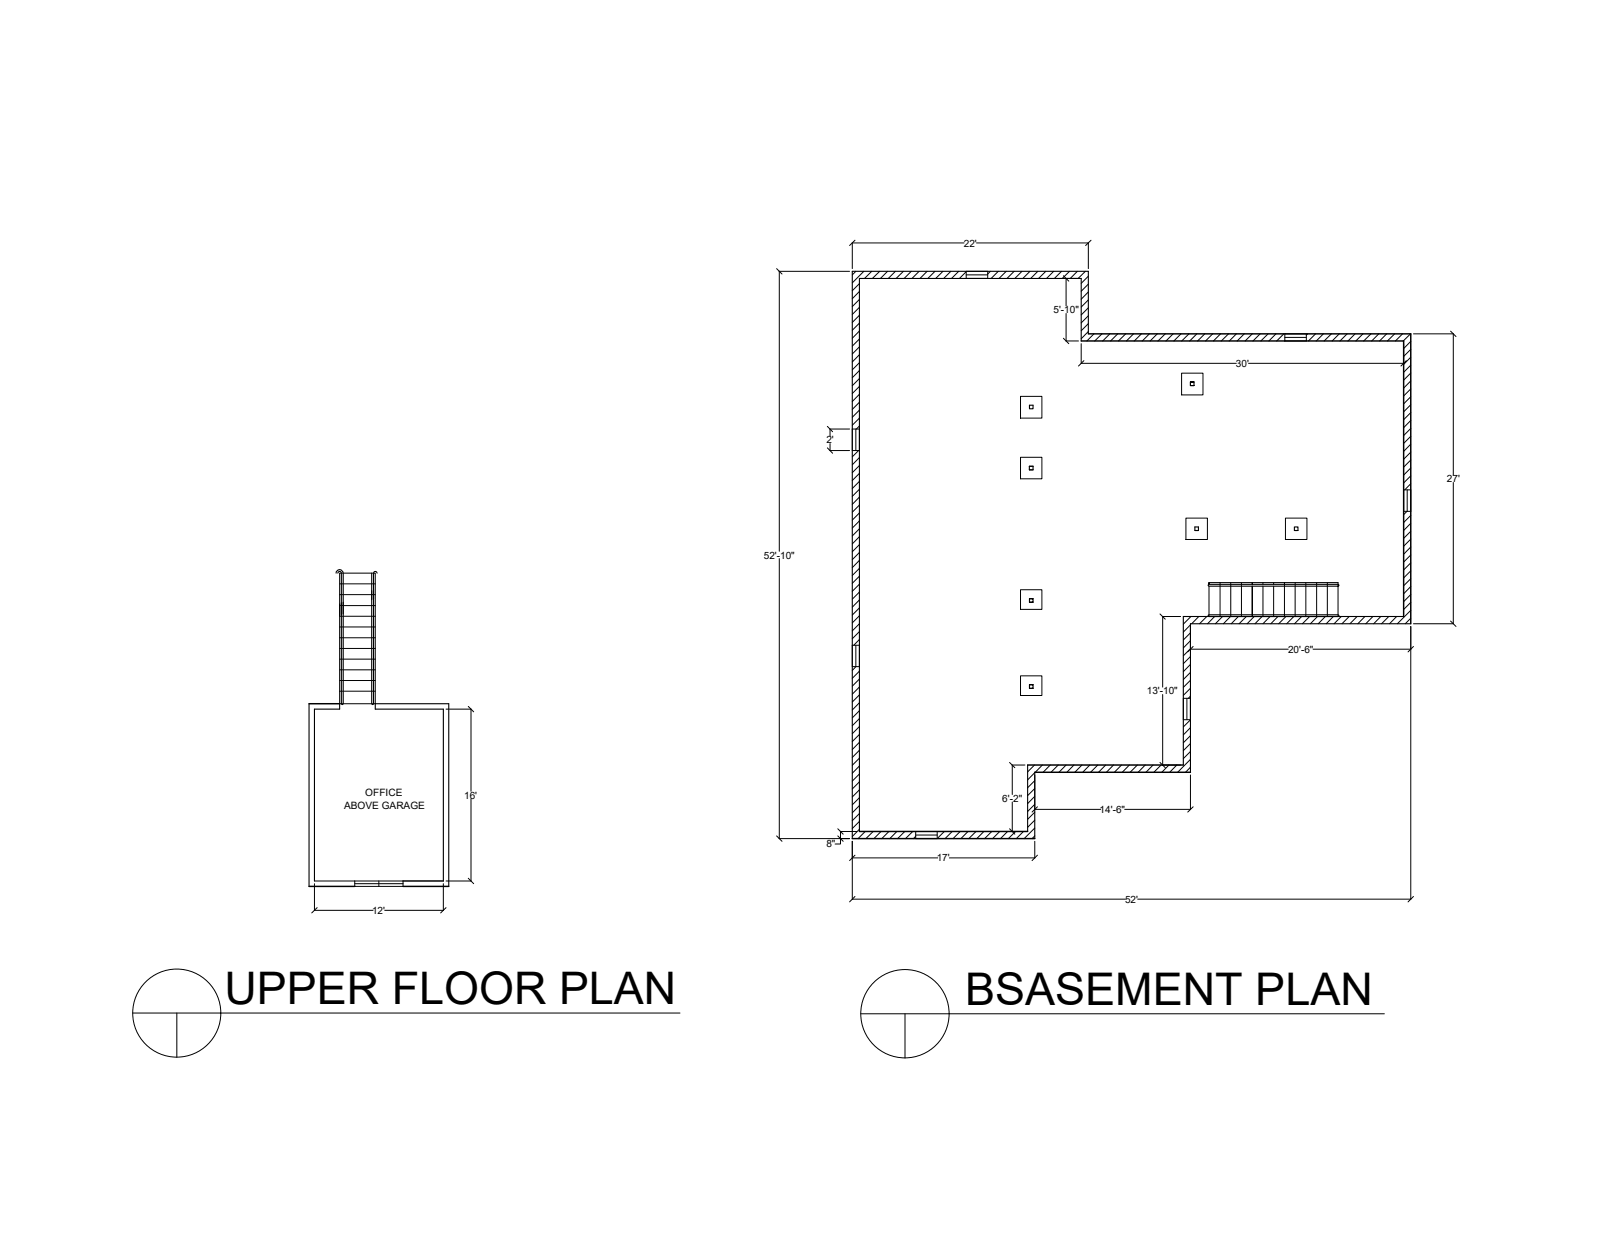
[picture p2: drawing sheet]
<svg xmlns="http://www.w3.org/2000/svg" width="279mm" height="216mm" viewBox="0 0 279 216" stroke-linecap="round" stroke-linejoin="round" font-family="sans-serif">
<!-- layer: PDF2_Geometry -->
<g fill="none" stroke="#000" stroke-width=".17">
<path d="M134.2 46.8h12.1M134.2 46.8v48.2M146.8 41.8v4.5M146.8 41.9h19.3M166.4 46.8h3.7v1.2h-3.7zM166.4 47.4h3.7M168.2 41.9h19.3M183.6 54v4.8h2.2M185.8 48h-2.2v4.7M186.2 59.2v3.4h26.8M187.5 41.8v4.5M221.3 57.5h3.7v1.3h-3.7z"/>
<path d="M221.3 58.1h3.7M241.8 59.2v3.4h-26.7M243.5 57.5h6.9M250.3 57.5v24.4M146.8 73.9h1.2v3.7h-1.2zM147.4 73.9v3.7M175.8 78.8h3.7v3.7h-3.7zM175.8 68.3h3.7v3.7h-3.7zM203.5 64.3h3.7v3.7h-3.7zM134.2 96.3v48.2M204.3 89.3h3.7v3.7h-3.7zM221.4 89.3h3.7v3.7h-3.7z"/>
<path d="M241.8 84.4h1.2v3.7h-1.2zM242.4 84.4v3.7M250.3 83.1v24.4M58.5 104v17.3h6.1v-22.5h-6.1v7.3M58.5 119.1h6.1M58.5 117.3h6.1M58.5 115.4h6.1M58.5 113.6h6.1M58.5 111.7h6.1M58.5 109.9h6.1M58.5 108h6.1M58.5 106.2h6.1"/>
<path d="M58.5 104.3h6.1M58.5 102.5h6.1M58.5 100.6h6.1M146.8 111.2h1.2v3.7h-1.2zM147.4 111.2v3.7M175.8 101.6h3.7v3.4h-3.7zM175.8 116.5h3.7v3.3h-3.7zM200.2 106.2h3.2M200.3 106.2v12.2M200.3 119.7v12.1M205.1 107.9v4M205.1 111.9h16.8"/>
<path d="M208.3 100.7v-.3v.3M208.3 100.4h22.2v5.8M208.3 101v5.2M210.2 100.4v5.8M212 100.4v5.8M213.8 100.4v5.8M215.7 106.2v-5.2v5.2M215.7 100.7v-.3v.3M217.6 100.4v.3M217.6 101v5.2M219.4 100.4v.3M219.4 101v5.2"/>
<path d="M221.3 100.7v-.3v5.8M223.1 100.4v5.8M224.9 100.4v5.8M226.2 111.9h16.8M226.8 100.4v5.8M228.6 100.4v5.8M243 107.9v47.1l-47-.1M243.5 107.5h6.9M76.8 122.2h4.4l-.1 14.1M81.1 137.6l.1 14.2h-4.4M174.3 131.8h2.3M174.4 131.8v5.1"/>
<path d="M174.4 138.2v5.1M178.2 133.5v6M178.2 139.5h11.4M193.7 139.5h11.4M200.2 131.8h3.2M203.8 120.3h1.3v3.7h-1.3zM204.4 120.3v3.7M205.1 133.5v6M54.2 152.3v4.6M54.2 156.9h10.1M61.1 151.8h8.3v.9h-8.3zM61.1 152.3h8.3"/>
<path d="M65.3 151.8v.9M66.3 156.9h10.1M76.4 152.3v4.6M134.2 144.5h12.1M146.8 145v10l47-.1M146.8 147.8h14.7M157.7 143.3h3.7v1.2h-3.7zM157.7 143.9h3.7M174.3 143.3h2.3M178.2 145v2.8h-14.7M22.8 174.6h94.3M30.5 174.6v7.6"/>
<path d="M148.3 174.7h90.2M155.9 174.7v7.6"/>
<circle cx="30.4" cy="174.6" r="7.6"/>
<circle cx="155.9" cy="174.7" r="7.6"/>
</g>
<g fill="none" stroke="#000" stroke-width=".19">
<path d="M186.2 58.8v-10.8h-38.2v95.3M187.5 57.5v-10.7h-40.7v97.7M177.3 69.8h.6v.6h-.6zM205.1 65.8v.6M205.7 66.4h-.6h.6M205.7 65.8h-.6h.6M205.7 65.8v.6M57.9 98.8a.61 .61 0 0 1 .6-.7 .61 .61 0 0 1 .6 .7v7M58.2 98.8a.31 .31 0 0 1 .3-.3 .31 .31 0 0 1 .3 .3v7.1M64 98.8v4.5M65 98.8a.31 .31 0 0 0-.3-.3 .31 .31 0 0 0-.4 .3v4.4M177.3 80.3h.6v.7h-.6z"/>
<path d="M205.8 90.8h.6v.6h-.6zM223 90.8h.6v.6h-.6zM59.1 103.8v17.5l-.1 .1-.2-.1v-17.4M64.3 101.6v19.7l-.1 .1-.2-.1v-19.5M177.3 103.2v.6M177.3 118v.6M177.9 103.2h-.6h.6v.6h-.6h.6M177.9 118h-.6h.6v.6h-.6h.6M208.2 100.7h22.3l.2 .2-.2 .1h-22.2zM208.2 106l22.3-.1 .2 .2-.2 .1h-22.2zM241.8 106.2h-38v25.6M243 107.5h-37.9v25.6"/>
<path d="M53.2 121.3v31.4M58.5 121.3v.9h-4.3v29.6M177 131.8v11.5M178.2 133.1v11.4M76.4 151.8v-29.6h-11.8v-.9h12.7v31.4"/>
</g>
<!-- layer: 0 -->
<g fill="none" stroke="#000" stroke-width=".17">
<path d="M133.8 46.3l.9 .9M147.3 41.4l-1 .9M147.4 46.8l-.6 .6M148 48.9l-1.2 1.2M148 50.2l-1.2 1.3M148 51.6l-1.2 1.2M148 53l-1.2 1.2M148 54.3l-1.2 1.3M148 55.7l-1.2 1.2M148 57l-1.2 1.3M148 58.4l-1.2 1.2M148 59.8l-1.2 1.2"/>
<path d="M148.8 46.8l-2 1.9M150.2 46.8l-1.3 1.2M151.5 46.8l-1.2 1.2M152.9 46.8l-1.2 1.2M154.2 46.8l-1.2 1.2M155.6 46.8l-1.2 1.2M157 46.8l-1.3 1.2M158.3 46.8l-1.2 1.2M159.7 46.8l-1.2 1.2M161.1 46.8l-1.3 1.2M162.4 46.8l-1.2 1.2M163.8 46.8l-1.2 1.2"/>
<path d="M165.1 46.8l-1.2 1.2M166.4 46.8l-1.1 1.2M170.6 46.8l-.5 .4M172 46.8l-1.3 1.2M173.3 46.8l-1.2 1.2M174.7 46.8l-1.2 1.2M176 46.8l-1.2 1.2M177.4 46.8l-1.2 1.2M178.8 46.8l-1.3 1.2M180.1 46.8l-1.2 1.2M181.5 46.8l-1.2 1.2M182.9 46.8l-1.3 1.2"/>
<path d="M183.2 58.3l.9 .9M183.2 47.5l.9 .9M184.2 46.8l-1.2 1.2M185.6 46.8l-1.2 1.2M187 46.8l-1.3 1.2M187.5 47.6l-1.3 1.2M187.5 49l-1.3 1.2M187.5 50.3l-1.3 1.3M187.5 51.7l-1.3 1.2M187.5 53l-1.3 1.3M187.5 54.4l-1.3 1.2M187.5 55.8l-1.3 1.2"/>
<path d="M187.5 57.1l-1.3 1.3M187.9 41.4l-.9 .9M188.4 57.5l-1.2 1.3M189.8 57.5l-1.2 1.3M191.2 57.5l-1.3 1.3M192.5 57.5l-1.2 1.3M193.9 57.5l-1.2 1.3M195.3 57.5l-1.3 1.3M196.6 57.5l-1.2 1.3M198 57.5l-1.2 1.3M199.3 57.5l-1.2 1.3M200.7 57.5l-1.2 1.3"/>
<path d="M202.1 57.5l-1.2 1.3M203.4 57.5l-1.2 1.3M204.8 57.5l-1.2 1.3M206.2 57.5l-1.3 1.3M207.5 57.5l-1.2 1.3M208.9 57.5l-1.2 1.3M210.2 57.5l-1.2 1.3M211.6 57.5l-1.2 1.3M213 57.5l-1.2 1.3M214.3 57.5l-1.2 1.3M215.7 57.5l-1.2 1.3M217.1 57.5l-1.3 1.3"/>
<path d="M218.4 57.5l-1.2 1.3M219.8 57.5l-1.2 1.3M221.1 57.5l-1.2 1.3M221.3 58.7v.1M225.3 57.5l-.3 .3M226.6 57.5l-1.2 1.3M228 57.5l-1.3 1.3M229.3 57.5l-1.2 1.3M230.7 57.5l-1.2 1.3M232.1 57.5l-1.3 1.3M233.4 57.5l-1.2 1.3M234.8 57.5l-1.2 1.3"/>
<path d="M236.2 57.5l-1.3 1.3M237.5 57.5l-1.2 1.3M238.9 57.5l-1.3 1.3M240.2 57.5l-1.2 1.3M241.6 57.5l-1.2 1.3M243 57.5l-1.3 1.3M243 58.8l-1.2 1.3M249.9 57.1l.9 .9M142.5 77.2l.9 .9M142.5 73.5l.9 .9M142.9 77.6h3.4M142.9 73.9h3.4"/>
<path d="M143 73.9v1.3M143 76.4v1.2M147.9 77.6l-1.1 1.1M148 61.1l-1.2 1.3M148 62.5l-1.2 1.2M148 63.9l-1.2 1.2M148 65.2l-1.2 1.3M148 66.6l-1.2 1.2M148 67.9l-1.2 1.3M148 69.3l-1.2 1.2M148 70.7l-1.2 1.2M148 72l-1.2 1.3"/>
<path d="M148 73.4l-.5 .5M148 78.8l-1.2 1.3M186.7 62.1l-.9 1M242.3 62.1l-1 1M243 60.2l-1.2 1.2M243 61.5l-1.2 1.3M243 62.9l-1.2 1.2M243 64.3l-1.2 1.2M243 65.6l-1.2 1.3M243 67l-1.2 1.2M243 68.4l-1.2 1.2M243 69.7l-1.2 1.3"/>
<path d="M243 71.1l-1.2 1.2M243 72.4l-1.2 1.3M243 73.8l-1.2 1.2M243 75.2l-1.2 1.2M243 76.5l-1.2 1.3M243 77.9l-1.2 1.2M243 79.3l-1.2 1.2M148 80.2l-1.2 1.2M148 81.6l-1.2 1.2M148 82.9l-1.2 1.3M148 84.3l-1.2 1.2M148 85.7l-1.2 1.2"/>
<path d="M148 87l-1.2 1.3M148 88.4l-1.2 1.2M148 89.8l-1.2 1.2M148 91.1l-1.2 1.2M148 92.5l-1.2 1.2M148 93.8l-1.2 1.3M148 95.2l-1.2 1.2M148 96.6l-1.2 1.2M148 97.9l-1.2 1.3M148 99.3l-1.2 1.2M242.4 88.1l-.6 .6M243 80.6l-1.2 1.3"/>
<path d="M243 82l-1.2 1.2M243 83.3l-1 1.1M243 88.8l-1.2 1.2M243 90.2l-1.2 1.2M243 91.5l-1.2 1.3M243 92.9l-1.2 1.2M243 94.2l-1.2 1.3M243 95.6l-1.2 1.3M243 97l-1.2 1.2M243 98.4l-1.2 1.2M243 99.7l-1.2 1.2M147.4 114.9l-.6 .6"/>
<path d="M148 100.7l-1.2 1.2M148 102l-1.2 1.2M148 103.4l-1.2 1.2M148 104.7l-1.2 1.3M148 106.1l-1.2 1.2M148 107.5l-1.2 1.2M148 108.8l-1.2 1.3M148 110.2l-.9 1M148 115.6l-1.2 1.3M148 117l-1.2 1.2M148 118.4l-1.2 1.2M148 119.7l-1.2 1.3"/>
<path d="M199.8 105.8l.9 .9M205.1 107.7l-1.3 1.2M205.1 109l-1.3 1.3M205.1 110.4l-1.3 1.2M205.1 111.8l-1.3 1.2M205.1 113.1l-1.3 1.3M205.1 114.5l-1.3 1.2M205.1 115.9l-1.3 1.2M205.1 117.2l-1.3 1.2M205.1 118.6l-1.3 1.2M205.1 119.9l-.4 .4M205.1 106.2l-1.3 1.3"/>
<path d="M205.5 111.4l-.9 .9M206.5 106.2l-1.2 1.3M207.9 106.2l-1.3 1.3M209.2 106.2l-1.2 1.3M210.6 106.2l-1.2 1.3M212 106.2l-1.3 1.3M213.3 106.2l-1.2 1.3M214.7 106.2l-1.3 1.3M216 106.2l-1.2 1.3M217.4 106.2l-1.2 1.3M218.8 106.2l-1.2 1.3M220.1 106.2l-1.2 1.3"/>
<path d="M221.5 106.2l-1.2 1.3M222.9 106.2l-1.3 1.3M224.2 106.2l-1.2 1.3M225.6 106.2l-1.3 1.3M226.9 106.2l-1.2 1.3M228.3 106.2l-1.2 1.3M229.7 106.2l-1.2 1.3M231 106.2l-1.2 1.3M232.4 106.2l-1.2 1.3M233.8 106.2l-1.3 1.3M235.1 106.2l-1.2 1.3M236.5 106.2l-1.2 1.3"/>
<path d="M237.8 106.2l-1.2 1.3M239.2 106.2l-1.2 1.3M240.6 106.2l-1.2 1.3M243 101.1l-1.2 1.2M243 102.4l-1.2 1.3M243 103.8l-1.2 1.2M243 105.2l-2.3 2.3M243 106.5l-.9 1M243.5 111.4l-1 .9M249.9 107l.9 .9M80.7 121.7l.9 1M148 121.1l-1.2 1.2"/>
<path d="M148 122.5l-1.2 1.2M148 123.8l-1.2 1.2M148 125.2l-1.2 1.2M148 126.5l-1.2 1.3M148 127.9l-1.2 1.3M148 129.3l-1.2 1.2M148 130.6l-1.2 1.3M148 132l-1.2 1.2M148 133.4l-1.2 1.2M148 134.7l-1.2 1.2M148 136.1l-1.2 1.2M148 137.4l-1.2 1.3"/>
<path d="M148 138.8l-1.2 1.3M173.9 131.4l.9 .9M178.2 131.8l-1.2 1.2M178.2 133.1l-1.2 1.3M178.2 134.5l-1.2 1.2M178.2 135.9l-1.2 1.2M178.2 137.2l-1.2 1.3M178.2 138.6l-1.2 1.2M178.2 139.9l-1.2 1.3M178.7 139l-.9 .9M179.6 131.8l-1.3 1.3M180.9 131.8l-1.2 1.3"/>
<path d="M182.3 131.8l-1.3 1.3M183.6 131.8l-1.2 1.3M185 131.8l-1.2 1.3M186.4 131.8l-1.3 1.3M187.7 131.8l-1.2 1.3M189.1 131.8l-1.2 1.3M190.5 131.8l-1.3 1.3M191.8 131.8l-1.2 1.3M193.2 131.8l-1.2 1.3M194.5 131.8l-1.2 1.3M195.9 131.8l-1.2 1.3M197.3 131.8l-1.3 1.3"/>
<path d="M198.6 131.8l-1.2 1.3M199.8 131.4l.9 .9M200 131.8l-1.2 1.3M201.4 131.8l-1.3 1.3M202.7 131.8l-1.2 1.3M205.1 124l-1.3 1.3M205.1 125.4l-1.3 1.2M205.1 126.8l-1.3 1.2M205.1 128.1l-1.3 1.2M205.1 129.5l-1.3 1.2M205.1 130.8l-2.2 2.3M205.1 132.2l-.9 .9"/>
<path d="M205.5 139l-.9 .9M54.2 151.8h6.9M54.6 156.4l-.9 .9M76.8 156.4l-.9 .9M80.7 151.3l.9 1M133.8 144l.9 1M144.3 142.8l.9 .9M144.3 144l.9 1M144.8 143.3h2.8M144.8 144.5h1.5M144.8 143.3v2.1h-1M147.3 147.4l-1 .9"/>
<path d="M147.3 154.5l-1 .9M148 140.2l-1.2 1.2M148 141.5l-1.2 1.3M148 142.9l-1.2 1.2M149 143.3l-1.2 1.2M150.4 143.3l-1.2 1.2M151.8 143.3l-1.3 1.2M153.1 143.3l-1.2 1.2M154.5 143.3l-1.2 1.2M155.9 143.3l-1.3 1.2M157.2 143.3l-1.2 1.2M157.7 144.1l-.3 .4"/>
<path d="M162.7 143.3l-1.3 1.2M164 143.3l-1.2 1.2M165.4 143.3l-1.2 1.2M166.8 143.3l-1.3 1.2M168.1 143.3l-1.2 1.2M169.5 143.3l-1.2 1.2M170.8 143.3l-1.2 1.2M172.2 143.3l-1.2 1.2M173.6 143.3l-1.3 1.2M173.9 142.8l.9 .9M174.9 143.3l-1.2 1.2M176.3 143.3l-1.2 1.2"/>
<path d="M178.2 141.3l-1.2 1.3M178.2 142.7l-1.8 1.8M178.2 144l-.4 .5M178.7 147.4l-.9 .9M243.5 154.5l-1 .9"/>
</g>
<path d="M186.2 58.8h55.6v47.4M187.5 57.5h55.5v50M53.2 121.3h5.3M177 131.8h26.8M178.2 133.1h26.9M53.2 152.7h7.9M69.4 152.7h7.9M69.4 151.8h7M146.8 144.5h31.4M148 143.3h29" fill="none" stroke="#000" stroke-width=".25"/>
<text font-size="7.8" x="166.3" y="173.1">BSASEMENT PLAN</text>
<text font-size="7.7" x="38.7" y="173">UPPER FLOOR PLAN</text>
<g font-size="1.7">
<text x="166" y="42.5">22'</text>
<text x="181.5" y="54">5'-10&quot;</text>
<text x="212.9" y="63.2">30'</text>
<text x="142.3" y="76.4">2'</text>
<text x="249.2" y="83.1">27'</text>
<text x="131.6" y="96.2">52'-10&quot;</text>
<text x="221.9" y="112.5">20'-6&quot;</text>
<text x="197.5" y="119.6">13'-10&quot;</text>
<text x="62.9" y="137.1">OFFICE</text>
<text x="79.9" y="137.6">16'</text>
<text x="59.3" y="139.4">ABOVE GARAGE</text>
<text x="172.7" y="138.1">6'-2&quot;</text>
<text x="189.4" y="140.1">14'-6&quot;</text>
<text x="142.3" y="146">8&quot;</text>
<text x="161.4" y="148.4">17'</text>
<text x="193.8" y="155.5">52'</text>
<text x="64.1" y="157.5">12'</text>
</g>
</svg>
